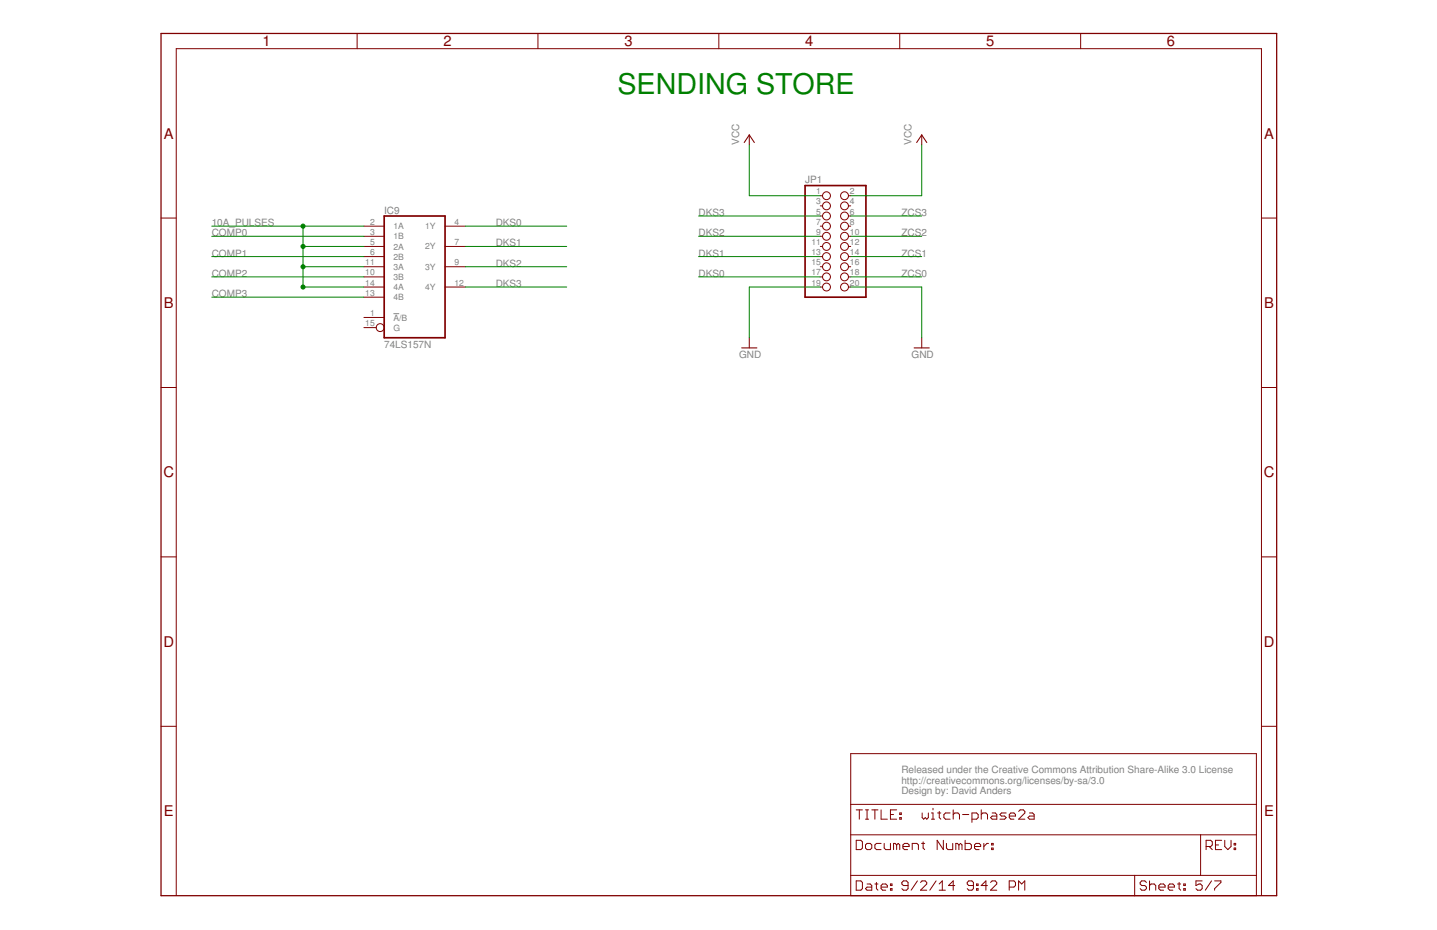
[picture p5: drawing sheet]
<svg xmlns="http://www.w3.org/2000/svg" width="432mm" height="279mm" viewBox="0 0 432 279" stroke-linecap="round" stroke-linejoin="round" font-family="sans-serif">
<path d="M118.2 94.2h1.8" fill="none" stroke="#808080" stroke-width=".3"/>
<path d="M48.4 10.1h335.2v259h-335.2z" fill="none" stroke="#800000" stroke-width=".38"/>
<g fill="none" stroke="#800000" stroke-width=".3">
<path d="M107.3 10.1v4.5M161.6 10.1v4.5M216 10.1v4.5M270.4 10.1v4.5M324.7 10.1v4.5M225.1 40.5v3.1M246.5 58.8h.7M255 58.8h.6M277 40.5v3.1M48.4 65.5h4.6M109.3 67.9h6.1M109.3 71h6.1"/>
<path d="M109.3 74h6.1M109.3 77.1h6.1M133.7 67.9h6.1M133.7 74h6.1M246.5 67.9h.7M246.5 71h.7M246.5 74h.7M246.5 77.1h.7M246.5 61.8h.7M246.5 64.9h.7M255 67.9h.6M255 71h.6"/>
<path d="M255 74h.6M255 77.1h.6M255 61.8h.6M255 64.9h.6M379.1 65.5h4.5M109.3 95.4h6.1M109.3 80.1h6.1M109.3 83.2h6.1M109.3 86.2h6.1M109.3 89.3h6.1M109.3 98.4h3.8M133.7 80.1h6.1"/>
<path d="M133.7 86.2h6.1M246.5 80.1h.7M246.5 83.2h.7M246.5 86.2h.7M255 80.1h.6M255 83.2h.6M255 86.2h.6M48.4 116.4h4.6M225.1 101.5v3M277 101.5v3M379.1 116.4h4.5M48.4 167.3h4.6"/>
<path d="M379.1 167.3h4.5M48.4 218.2h4.6M379.1 218.2h4.5M255.6 226.4h121.9v42.7h-121.9zM255.6 250.8h121.9M255.6 241.7h121.9M257.3 252.5h1.4l.4 .4v1.9l-.4 .4h-1.4zM257.3 243.3h1.8M258.2 243.3v2.8M260.1 253.9l.4-.5h1l.5 .5v.9l-.5 .4h-1l-.4-.4zM260.1 243.3h.9M260.1 246.1h.9"/>
<path d="M260.5 243.3v2.8M262 243.3h1.8M262.9 243.3v2.8M264.8 243.3v2.8h1.8M264.8 253.4h-1.4l-.5 .5v.9l.5 .4h1.4M265.7 253.4v1.4l.4 .4h1.5v-1.8M267.6 244.7h.9M269.4 253.9l.5-.5 .5 .5v1.3M269.4 243.3h-1.8v2.8h1.8M269.4 253.9l-.4-.5h-.5v1.8M269.4 253.9v1.3M270.4 244.2h.4v.5h-.4z"/>
<path d="M270.4 245.6h.4v.5h-.4zM271.3 254.3h1.9v-.4l-.5-.5h-.9l-.5 .5v.9l.5 .4h.9M274.1 255.2v-1.8h1.4l.5 .5v1.3M276.9 253.4h1M277.1 244.2v1.4l.5 .5 .4-.5 .5 .5 .5-.5v-1.4M277.4 252.9v1.9l.5 .4M279.9 246.1h.9M279.9 244.2h.5v1.9M280.4 242.8v.5M281.7 244.2h1M282.2 243.8v1.8l.5 .5M283.5 252.5v2.7l-1.9-2.7v2.7"/>
<path d="M284.4 253.4v1.4l.5 .4h1.4v-1.8M285.5 244.2h-1.4l-.5 .5v.9l.5 .5h1.4M286.4 243.3v2.8M286.4 244.7l.5-.5h.9l.5 .5v1.4M288.1 253.9l-.4-.5h-.5v1.8M288.1 253.9v1.3M288.1 253.9l.5-.5 .5 .5v1.3M289.2 244.7h1.9M290 252.5v2.7h1.4l.5-.4v-.9l-.5-.5h-1.4M292.1 246.1h1.4l.4-.5v-.9l-.4-.5h-1.4v2.9M292.8 254.3h1.9v-.4l-.5-.5h-.9l-.5 .5v.9l.5 .4h.9M294.9 244.7l.4-.5h.9l.5 .5v1.4"/>
<path d="M294.9 243.3v2.8M295.6 253.4v1.8M297 253.4h-.4l-1 .9M298 254.8h.4v.4h-.4zM298 253.4h.4v.5h-.4zM298.1 244.2h1l.4 .5v1.4h-1.4l-.4-.5 .4-.4h1.4M302.3 244.2h-1.4l-.4 .5 .4 .5h1l.4 .4-.4 .5h-1.4M303.3 245.2h1.8v-.5l-.4-.5h-1l-.4 .5v.9l.4 .5h1M306.1 243.8l.5-.5h.9l.5 .5v.4l-1.9 1.9h1.9M309.4 244.2h.9l.4 .5v1.4h-1.3l-.5-.5 .5-.4h1.3M360.8 250.8v12.2M362.4 254.3h1.4l.5-.4v-1l-.5-.4h-1.4v2.7"/>
<path d="M363.3 254.3l1 .9M365.2 253.9h1M367.1 252.5h-1.9v2.7h1.9M368 252.5v1.8l1 .9 .9-.9v-1.8M370.8 254.8h.5v.4h-.5zM370.8 253.4h.5v.5h-.5zM53 269.1v-254.5h326.1v254.5M255.6 263h121.9M257.3 264.6h1.4l.4 .5v1.9l-.4 .4h-1.4zM260.5 265.6h1l.5 .4v1.4h-1.5l-.4-.4 .4-.5h1.5M262.9 265.6h.9M263.4 265.1v1.9l.4 .4"/>
<path d="M264.8 266.5h1.8v-.5l-.5-.4h-.9l-.4 .4v1l.4 .4h.9M267.6 267h.4v.4h-.4zM267.6 265.6h.4v.4h-.4zM272.9 266h-1.4l-.5-.4v-.5l.5-.5h.9l.5 .5v1.9l-.5 .4h-.9l-.5-.4M275.7 264.6l-1.9 2.8M276.6 265.1l.5-.5h.9l.5 .5v.5l-1.9 1.8h1.9M281.3 264.6l-1.9 2.8M282.2 267.4h1.9M282.2 265.6l.9-1v2.8M286.9 266h-1.9l1.4-1.4v2.8M292.5 266h-1.4l-.5-.4v-.5l.5-.5h.9l.5 .5v1.9l-.5 .4h-.9l-.5-.4M293.4 267h.5v.4h-.5z"/>
<path d="M293.4 265.6h.5v.4h-.5zM296.7 266h-1.9l1.4-1.4v2.8M297.6 265.1l.5-.5h.9l.5 .5v.5l-1.9 1.8h1.9M303.3 266.5h1.4l.4-.5v-.9l-.4-.5h-1.4v2.8M306.1 267.4v-2.8l.9 1 .9-1v2.8M341 263v6.1M344.5 265.1l-.5-.5h-.9l-.5 .5v.5l.5 .4h.9l.5 .5v.5l-.5 .4h-.9l-.5-.4M345.4 266l.5-.4h.9l.5 .4v1.4M345.4 264.6v2.8M348.2 266.5h1.9v-.5l-.5-.4h-.9l-.5 .4v1l.5 .4h.9M351 266.5h1.9v-.5l-.5-.4h-.9l-.5 .4v1l.5 .4h.9M353.8 265.6h1"/>
<path d="M354.3 265.1v1.9l.5 .4M355.7 267h.5v.4h-.5zM355.7 265.6h.5v.4h-.5zM361.2 264.6h-1.8v1.4l.9-.4h.5l.4 .4v1l-.4 .4h-1l-.4-.4M364 264.6l-1.8 2.8M365 264.6h1.9v.5l-1.9 1.9v.4"/>
<circle cx="248.3" cy="58.8" r="1.19"/>
<circle cx="253.8" cy="58.8" r="1.19"/>
<circle cx="248.3" cy="74" r="1.19"/>
<circle cx="248.3" cy="64.9" r="1.19"/>
<circle cx="248.3" cy="71" r="1.19"/>
<circle cx="248.3" cy="77.1" r="1.19"/>
<circle cx="248.3" cy="67.9" r="1.19"/>
<circle cx="248.3" cy="61.8" r="1.19"/>
<circle cx="253.8" cy="74" r="1.19"/>
<circle cx="253.8" cy="61.8" r="1.19"/>
<circle cx="253.8" cy="64.9" r="1.19"/>
<circle cx="253.8" cy="77.1" r="1.19"/>
<circle cx="253.8" cy="71" r="1.19"/>
<circle cx="253.8" cy="67.9" r="1.19"/>
<circle cx="114.2" cy="98.4" r="1.19"/>
<circle cx="248.3" cy="83.2" r="1.19"/>
<circle cx="248.3" cy="80.1" r="1.19"/>
<circle cx="248.3" cy="86.2" r="1.19"/>
<circle cx="253.8" cy="83.2" r="1.19"/>
<circle cx="253.8" cy="80.1" r="1.19"/>
<circle cx="253.8" cy="86.2" r="1.19"/>
</g>
<path d="M223.6 42.8l1.5-2.3 1.6 2.3M275.4 42.8l1.6-2.3 1.5 2.3M222.9 104.5h4.5M274.7 104.5h4.6" fill="none" stroke="#800000" stroke-width=".32"/>
<path d="M241.9 55.8h18.3v33.5h-18.3zM115.4 64.9h18.3v36.6h-18.3z" fill="none" stroke="#800000" stroke-width=".51"/>
<g fill="none" stroke="#008000" stroke-width=".3">
<path d="M225.1 43.6v15.2h21.4M277 43.6v15.2h-21.4M63.6 71h45.7M63.6 77.1h45.7M63.6 67.9h45.7M91.1 67.9v18.3h18.2M91.1 74h18.2M139.8 67.9h30.5M139.8 74h30.5M209.9 71h36.6M209.9 77.1h36.6M209.9 64.9h36.6"/>
<path d="M255.6 71h21.4M255.6 77.1h21.4M255.6 64.9h21.4M63.6 83.2h45.7M63.6 89.3h45.7M91.1 80.1h18.2M139.8 86.2h30.5M139.8 80.1h30.5M209.9 83.2h36.6M246.5 86.2h-21.4v15.3M255.6 83.2h21.4M255.6 86.2h21.4v15.3"/>
</g>
<g fill="#008000" stroke="#008000" stroke-width=".3">
<circle cx="91.1" cy="86.2" r=".61"/>
<circle cx="91.1" cy="80.1" r=".61"/>
<circle cx="91.1" cy="74" r=".61"/>
<circle cx="91.1" cy="67.9" r=".61"/>
</g>
<text font-size="8.6" fill="#008000" x="185.5" y="28.3">SENDING STORE</text>
<g font-size="4.4" fill="#800000">
<text x="78.9" y="13.9">1</text>
<text x="133.3" y="13.9">2</text>
<text x="187.6" y="13.9">3</text>
<text x="242" y="13.9">4</text>
<text x="296.3" y="13.9">5</text>
<text x="350.7" y="13.9">6</text>
<text x="49.2" y="41.6">A</text>
<text x="379.9" y="41.6">A</text>
<text x="49.2" y="92.5">B</text>
<text x="379.9" y="92.5">B</text>
<text x="49.1" y="143.4">C</text>
<text x="379.8" y="143.4">C</text>
<text x="49.1" y="194.3">D</text>
<text x="379.8" y="194.3">D</text>
<text x="49.2" y="245.2">E</text>
<text x="379.9" y="245.2">E</text>
</g>
<g font-size="3" fill="#808080">
<text x="222.1" y="43.6" transform="rotate(-90 222.1 43.6)">VCC</text>
<text x="273.9" y="43.6" transform="rotate(-90 273.9 43.6)">VCC</text>
<text x="241.9" y="55">JP1</text>
<text x="115.4" y="64.1">IC9</text>
<text x="209.9" y="64.9">DKS3</text>
<text x="270.9" y="64.9">ZCS3</text>
<text x="63.6" y="71">COMP0</text>
<text x="63.6" y="68">10A_PULSES</text>
<text x="149" y="68">DKS0</text>
<text x="209.9" y="71">DKS2</text>
<text x="270.9" y="71">ZCS2</text>
<text x="63.6" y="77.1">COMP1</text>
<text x="149" y="74">DKS1</text>
<text x="209.9" y="77.1">DKS1</text>
<text x="270.9" y="77.1">ZCS1</text>
<text x="63.6" y="83.2">COMP2</text>
<text x="149" y="80.1">DKS2</text>
<text x="209.9" y="83.2">DKS0</text>
<text x="270.9" y="83.2">ZCS0</text>
<text x="63.6" y="89.3">COMP3</text>
<text x="149" y="86.2">DKS3</text>
<text x="115.4" y="104.5">74LS157N</text>
<text x="222.1" y="107.6">GND</text>
<text x="273.9" y="107.6">GND</text>
<text x="270.9" y="232.2">Released under the Creative Commons Attribution Share-Alike 3.0 License</text>
<text x="270.9" y="235.4">http://creativecommons.org/licenses/by-sa/3.0</text>
<text x="270.9" y="238.6">Design by: David Anders</text>
</g>
<g font-size="2.6" fill="#808080">
<text x="245.3" y="58.4">1</text>
<text x="255.4" y="58.4">2</text>
<text x="245.3" y="61.4">3</text>
<text x="245.3" y="64.5">5</text>
<text x="255.4" y="61.4">4</text>
<text x="255.4" y="64.5">6</text>
<text x="111.2" y="67.5">2</text>
<text x="111.2" y="70.6">3</text>
<text x="118.2" y="68.9">1A</text>
<text x="118.2" y="71.9">1B</text>
<text x="127.8" y="68.9">1Y</text>
<text x="136.5" y="67.5">4</text>
<text x="245.3" y="67.5">7</text>
<text x="245.3" y="70.6">9</text>
<text x="255.4" y="67.5">8</text>
<text x="255.4" y="70.6">10</text>
<text x="111.2" y="73.6">5</text>
<text x="111.2" y="76.7">6</text>
<text x="118.2" y="75">2A</text>
<text x="127.8" y="75">2Y</text>
<text x="136.5" y="73.6">7</text>
<text x="243.8" y="73.6">11</text>
<text x="243.8" y="76.7">13</text>
<text x="255.4" y="73.6">12</text>
<text x="255.4" y="76.7">14</text>
<text x="109.8" y="82.8">10</text>
<text x="109.8" y="79.7">11</text>
<text x="118.2" y="78">2B</text>
<text x="118.2" y="81.1">3A</text>
<text x="127.8" y="81">3Y</text>
<text x="136.5" y="79.7">9</text>
<text x="243.8" y="79.7">15</text>
<text x="243.8" y="82.8">17</text>
<text x="255.4" y="79.7">16</text>
<text x="255.4" y="82.8">18</text>
<text x="109.8" y="88.9">13</text>
<text x="109.8" y="85.8">14</text>
<text x="118.2" y="84.1">3B</text>
<text x="118.2" y="87.2">4A</text>
<text x="127.8" y="87.1">4Y</text>
<text x="136.5" y="85.8">12</text>
<text x="243.8" y="85.8">19</text>
<text x="255.4" y="85.8">20</text>
<text x="111.2" y="95">1</text>
<text x="118.2" y="90.2">4B</text>
<text x="109.8" y="98">15</text>
<text x="118.2" y="96.3">A/B</text>
<text x="118.2" y="99.3">G</text>
</g>
</svg>
